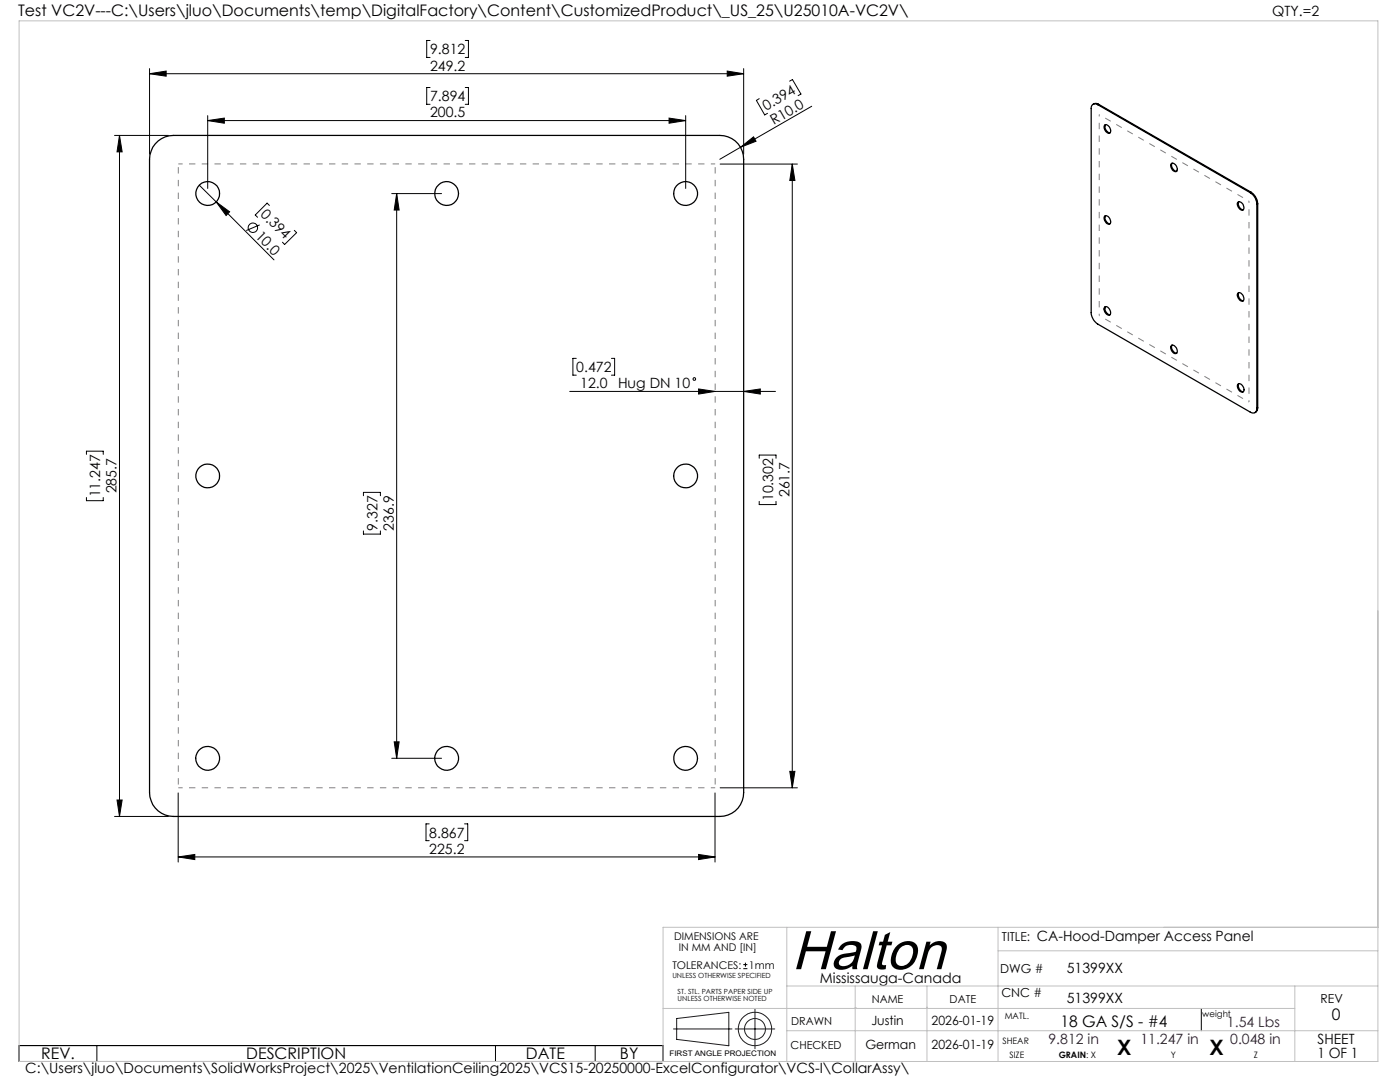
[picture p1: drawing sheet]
<svg xmlns="http://www.w3.org/2000/svg" width="279mm" height="216mm" viewBox="0 0 279 216" stroke-linecap="round" stroke-linejoin="round" font-family="sans-serif">
<g fill="none" stroke="#000" stroke-width=".25">
<path d="M31.6 28.1a4.7 4.7 0 0 1 3-1.1h109.1a4.7 4.7 0 0 1 4.7 4.8v126.4a4.7 4.7 0 0 1-4.7 4.7h-109.1a4.8 4.8 0 0 1-4.8-4.7v-126.4a5.1 5.1 0 0 1 1.8-3.7zM218.2 20.8l.4-.2 .7 .2M219.1 20.9a.81 .81 0 0 0-.9-.1 .81 .81 0 0 0-.4 .9v40.7a3 3 0 0 0 1.3 2.3l30.4 17.5a.79 .79 0 0 0 1 .1 .79 .79 0 0 0 .3-.8M219.1 20.9l30.4 17.6M219.3 20.8l-.2 .1M219.3 20.8l30.4 17.5M220.5 25a.98 .98 0 0 1 1.2 1.1 .45 .45 0 0 1-.4 .5 .45 .45 0 0 1-.5-.2 1.18 1.18 0 0 1-.3-1.4zM220.6 24.9a1.21 1.21 0 0 0 .9 1.6M233.8 32.7a1.02 1.02 0 0 1 1 .3 1.02 1.02 0 0 1 .1 1.1 .96 .96 0 0 1-1.3-1.2zM233.9 32.6a1.16 1.16 0 0 0 .9 1.5M249.5 38.5a2.87 2.87 0 0 1 1.3 2.2M249.7 38.3a2.92 2.92 0 0 1 1.3 2.4"/>
<path d="M249.7 38.3l-.2 .2M220.5 43.1a1.01 1.01 0 0 1 1 .4 1.01 1.01 0 0 1 .1 1.1 .7 .7 0 0 1-.8 0 .7 .7 0 0 1-.3-.6l-.2-.4zM220.6 43a1.16 1.16 0 0 0 .9 1.6M247.1 40.3a1.03 1.03 0 0 1 1 .5 1.03 1.03 0 0 1 0 1.1 1.12 1.12 0 0 1-1-1.6zM247.1 58.5a1.06 1.06 0 0 1 1 .5 1.06 1.06 0 0 1 0 1.1 1.16 1.16 0 0 1-1-1.6zM247.2 40.3a1.16 1.16 0 0 0 .9 1.5M247.2 58.4a1.21 1.21 0 0 0 .9 1.6M250.8 40.7v40.8M251 40.7h-.2M251 40.7v40.7M220.5 61.2a1.06 1.06 0 0 1 .9 1.7 1.13 1.13 0 0 1-.9-1.7zM220.6 61.2a1.21 1.21 0 0 0 .9 1.6"/>
<path d="M233.8 68.9a1.05 1.05 0 0 1 1 .5 1.05 1.05 0 0 1 0 1.1 1.09 1.09 0 0 1-1-1.6zM233.9 68.9a1.21 1.21 0 0 0 .9 1.6M247.1 76.7a1.04 1.04 0 0 1 1.1 1.4 .83 .83 0 0 1-1.2-.8zM247.2 76.6a1.16 1.16 0 0 0 .9 1.5M251 81.4l-.1 .4-.5 .5M251 81.4l-.2 .1"/>
<circle cx="41.4" cy="38.6" r="2.38"/>
<circle cx="89.1" cy="38.6" r="2.38"/>
<circle cx="136.8" cy="38.6" r="2.38"/>
<circle cx="41.4" cy="95" r="2.37"/>
<circle cx="136.8" cy="95" r="2.37"/>
<circle cx="41.4" cy="151.3" r="2.39"/>
<circle cx="89.1" cy="151.3" r="2.39"/>
<circle cx="136.8" cy="151.3" r="2.38"/>
</g>
<g fill="none" stroke="#000" stroke-width=".2">
<path d="M29.8 14.7l3.4-.5v1zM29.8 13.7v17.1M29.8 14.7h118.6M85.8 8.1h-.6v3.4h.6M85.8 17.5h-.6v3.3h.6M92.9 8.1h.6v3.4h-.6M92.9 17.5h.6v3.3h-.6M145.1 14.2l3.3 .5-3.3 .5zM148.4 13.7v17.1M151.5 19.7l-.5 .3 1.6 2.9 .6-.3M157.6 16.2l.6-.3 1.6 2.9-.5 .3M22.9 27h10.7"/>
<path d="M23.8 27l.6 3.3h-1zM23.8 27v135.9M39.8 36.9l3.3 3.4M41.5 24.1l3.3-.5v1zM41.5 23.1v14.5M41.5 24.1h95.3M78.2 38.6h9.9M79.2 38.6l.5 3.3h-1zM79.2 38.6v112.7M133.5 23.6l3.3 .5-3.3 .5zM136.8 23.1v14.5M143.7 32.7h15.4"/>
<path d="M147.8 29.4l2.6-2.1 .5 .9zM147.8 29.4l-4.1 2.4M158.1 32.7l.5 3.3h-1zM158.1 32.7v124.5M162 21.2l-14.2 8.2M43.1 40.3l2.7 2-.7 .7zM43.1 40.3l11.6 11.6M51.8 44.9l-2.7 1.1M53.8 41l-.5-.5-2.4 2.4 .5 .5M58.7 46l.5 .4-2.4 2.4-.4-.5M113.7 78.1h41.1M115 71.5h-.7v3.4h.7"/>
<path d="M122 71.5h.7v3.4h-.7M139.4 77.6l3.3 .5-3.3 .5zM148.4 78.1l3.3-.5v1zM17.3 90.7v-.7h3.3v.7M17.3 99.3v.6h3.3v-.6M72.5 98.9v-.7h3.4v.7M151.5 91.4v-.6h3.4v.6M72.5 105.9v.7h3.4v-.7M151.5 100v.7h3.4v-.7M23.4 159.6h1l-.6 3.3zM35.6 158.2v13.8M78.2 151.3h9.9"/>
<path d="M78.7 148h1l-.5 3.3zM142.7 158.2v13.8M143.7 157.2h15.4M157.6 153.9h1l-.5 3.3zM22.9 162.9h10.7M35.6 171l3.3-.5v1zM35.6 171h107.1M85.7 164.4h-.7v3.3h.7M92.7 164.4h.6v3.3h-.6M139.4 170.5l3.3 .5-3.3 .5zM148.3 193.3h.9M148.3 192.5h.9"/>
<path d="M148.8 192.1v.8M3.8 208.6h128.5v3.2h-128.5zM19.3 208.6v3.2M98.9 208.6v3.2M118.8 208.6v3.2M239.7 201.2v4.5"/>
<circle cx="50.5" cy="45.5" r=".95"/>
<circle cx="138.6" cy="75.6" r=".28"/>
</g>
<g fill="none" stroke="#191924" stroke-width=".2">
<path d="M134.4 205.3h11.7M135 203.2l10.5-1.2v6.7l-10.5-1.3zM146.7 205.3h7.9M150.7 201.4v7.9"/>
<circle cx="150.7" cy="205.3" r="2.09"/>
<circle cx="150.7" cy="205.3" r="3.3"/>
</g>
<path d="M35.6 32.7v124.5M142.7 157.2v-124.5" fill="none" stroke="#808080" stroke-width=".2" stroke-dasharray="1.3 1.3 1.3 1.3" stroke-dashoffset="1.9" stroke-linecap="butt"/>
<path d="M142.7 32.7h-107.1M35.6 157.2h107.1" fill="none" stroke="#808080" stroke-width=".2" stroke-dasharray="1.3 1.3 1.3 1.3" stroke-dashoffset=".4" stroke-linecap="butt"/>
<path d="M219.4 22.9v40.1M249.3 80.2v-40.1" fill="none" stroke="#808080" stroke-width=".2" stroke-dasharray="1.3 1.3 1.3 1.3" stroke-dashoffset=".9" stroke-linecap="butt"/>
<path d="M249.3 40.1l-29.9-17.2M219.4 63l29.9 17.2" fill="none" stroke="#808080" stroke-width=".2" stroke-dasharray="1.3 1.3 1.3 1.3" stroke-dashoffset="1.2" stroke-linecap="butt"/>
<path d="M3.8 4.2h271.2v207.6h-271.2zM157 196.7h118M157 185v26.8M170.7 196.7v15.1M185 196.7v15.1M199.2 185v26.8M199.2 189.7h75.8M258.4 196.7v15.1M275 185h-142.7v26.8M132.3 201.2h126.1M157 205.7h118M170.7 201h.1" fill="none" stroke="#c0c0c0" stroke-width=".2"/>
<g fill="#000">
<path d="M147.8 29.4l2.6-2.1 .5 .9zM43.1 40.3l2.7 2-.7 .7z"/>
<path d="M29.8 14.7l3.4-.5v1zM145.1 14.2l3.3 .5-3.3 .5zM41.5 24.1l3.3-.5v1zM133.5 23.6l3.3 .5-3.3 .5zM139.4 77.6l3.3 .5-3.3 .5zM148.4 78.1l3.3-.5v1zM35.6 171l3.3-.5v1zM139.4 170.5l3.3 .5-3.3 .5z"/>
<path d="M79.2 38.6l.5 3.3h-1zM78.7 148h1l-.5 3.3z"/>
<path d="M23.4 159.6h1l-.6 3.3zM23.8 27l.6 3.3h-1zM157.6 153.9h1l-.5 3.3zM158.1 32.7l.5 3.3h-1z"/>
</g>
<text font-size="11" x="158" y="193.4">Halton</text>
<g font-size="4.2">
<text x="223" y="210.4">X</text>
<text x="241.4" y="210.4">X</text>
</g>
<g font-size="3.2">
<text x="3.6" y="3.3">Test VC2V---C:\Users\jluo\Documents\temp\DigitalFactory\Content\CustomizedProduct\_US_25\U25010A-VC2V\</text>
<text x="265.8" y="203.5">0</text>
<text x="211.6" y="204.9">18 GA S/S - #4</text>
<text x="8.2" y="211.4">REV.</text>
<text x="49.2" y="211.4">DESCRIPTION</text>
<text x="105" y="211.4">DATE</text>
<text x="123.7" y="211.4">BY</text>
</g>
<g font-size="2.8">
<text x="253.9" y="3.3">QTY.=2</text>
<text x="85.8" y="10.8">9.812</text>
<text x="85.8" y="14.1">249.2</text>
<text x="85.8" y="20.2">7.894</text>
<text x="85.8" y="23.4">200.5</text>
<text x="152.9" y="22.1" transform="rotate(-30 152.9 22.1)">0.394</text>
<text x="154.5" y="24.9" transform="rotate(-30 154.5 24.9)">R10.0</text>
<text x="50.8" y="47.3" transform="rotate(45 50.8 47.3)">10.0</text>
<text x="51.8" y="42.9" transform="rotate(45 51.8 42.9)">0.394</text>
<text x="115" y="74.2">0.472</text>
<text x="115.8" y="77.5">12.0</text>
<text x="123.3" y="77.5">Hug DN 10</text>
<text x="20" y="99.2" transform="rotate(-90 20 99.2)">11.247</text>
<text x="23.3" y="98.5" transform="rotate(-90 23.3 98.5)">285.7</text>
<text x="154.3" y="100" transform="rotate(-90 154.3 100)">10.302</text>
<text x="157.5" y="99.2" transform="rotate(-90 157.5 99.2)">261.7</text>
<text x="75.3" y="105.9" transform="rotate(-90 75.3 105.9)">9.327</text>
<text x="78.6" y="105.9" transform="rotate(-90 78.6 105.9)">236.9</text>
<text x="85.7" y="167.1">8.867</text>
<text x="85.7" y="170.4">225.2</text>
<text x="206.9" y="187.8">CA-Hood-Damper Access Panel</text>
<text x="163.6" y="196.1">Mississauga-Canada</text>
<text x="212.9" y="194.1">51399XX</text>
<text x="212.9" y="200.1">51399XX</text>
<text x="263" y="208.3">SHEET</text>
<text x="5" y="214.1">C:\Users\jluo\Documents\SolidWorksProject\2025\VentilationCeiling2025\VCS15-20250000-ExcelConfigurator\VCS-I\CollarAssy\</text>
<text x="262.9" y="211.1">1 OF 1</text>
</g>
<g font-size="2.8" fill="#400040">
<text x="209.2" y="208.3">9.812 in</text>
<text x="227.6" y="208.3">11.247 in</text>
<text x="244.9" y="204.9">1.54 Lbs</text>
<text x="245.5" y="208.3">0.048 in</text>
</g>
<g font-size="2.5">
<text x="200" y="187.8">TITLE:</text>
<text x="199.6" y="194.1">DWG #</text>
<text x="199.9" y="198.9">CNC #</text>
<text x="263.5" y="200.1">REV</text>
<text x="172.7" y="209.3">German</text>
<text x="173.9" y="204.6">Justin</text>
<text x="185.9" y="204.6">2026-01-19</text>
<text x="185.9" y="209.3">2026-01-19</text>
</g>
<g font-size="2.2">
<text x="174" y="200.1">NAME</text>
<text x="189.5" y="200.1">DATE</text>
<text x="157.8" y="209.3">CHECKED</text>
<text x="157.9" y="204.6">DRAWN</text>
</g>
<g font-size="2.1">
<text x="134.5" y="187.6">DIMENSIONS ARE</text>
<text x="135.5" y="189.7">IN MM AND [IN]</text>
<text x="134.2" y="193.3">TOLERANCES:</text>
<text x="149.5" y="193.3">1mm</text>
</g>
<g font-size="1.8">
<text x="200.5" y="203.3">MATL.</text>
<text x="240" y="202.8">weight</text>
<text x="200.1" y="208.3">SHEAR</text>
<text x="201.5" y="211.1">SIZE</text>
<text x="211.3" y="211.1">GRAIN: X</text>
<text x="233.7" y="211.1">Y</text>
<text x="250.2" y="211.1">Z</text>
</g>
<text font-size="1.5" x="133.6" y="210.7">FIRST ANGLE PROJECTION</text>
<g font-size="1.4">
<text x="134.2" y="195.1">UNLESS OTHERWISE SPECIFIED</text>
<text x="135.2" y="198.3">ST. STL. PARTS PAPER SIDE UP</text>
<text x="135.2" y="199.7">UNLESS OTHERWISE NOTED</text>
</g>
</svg>
